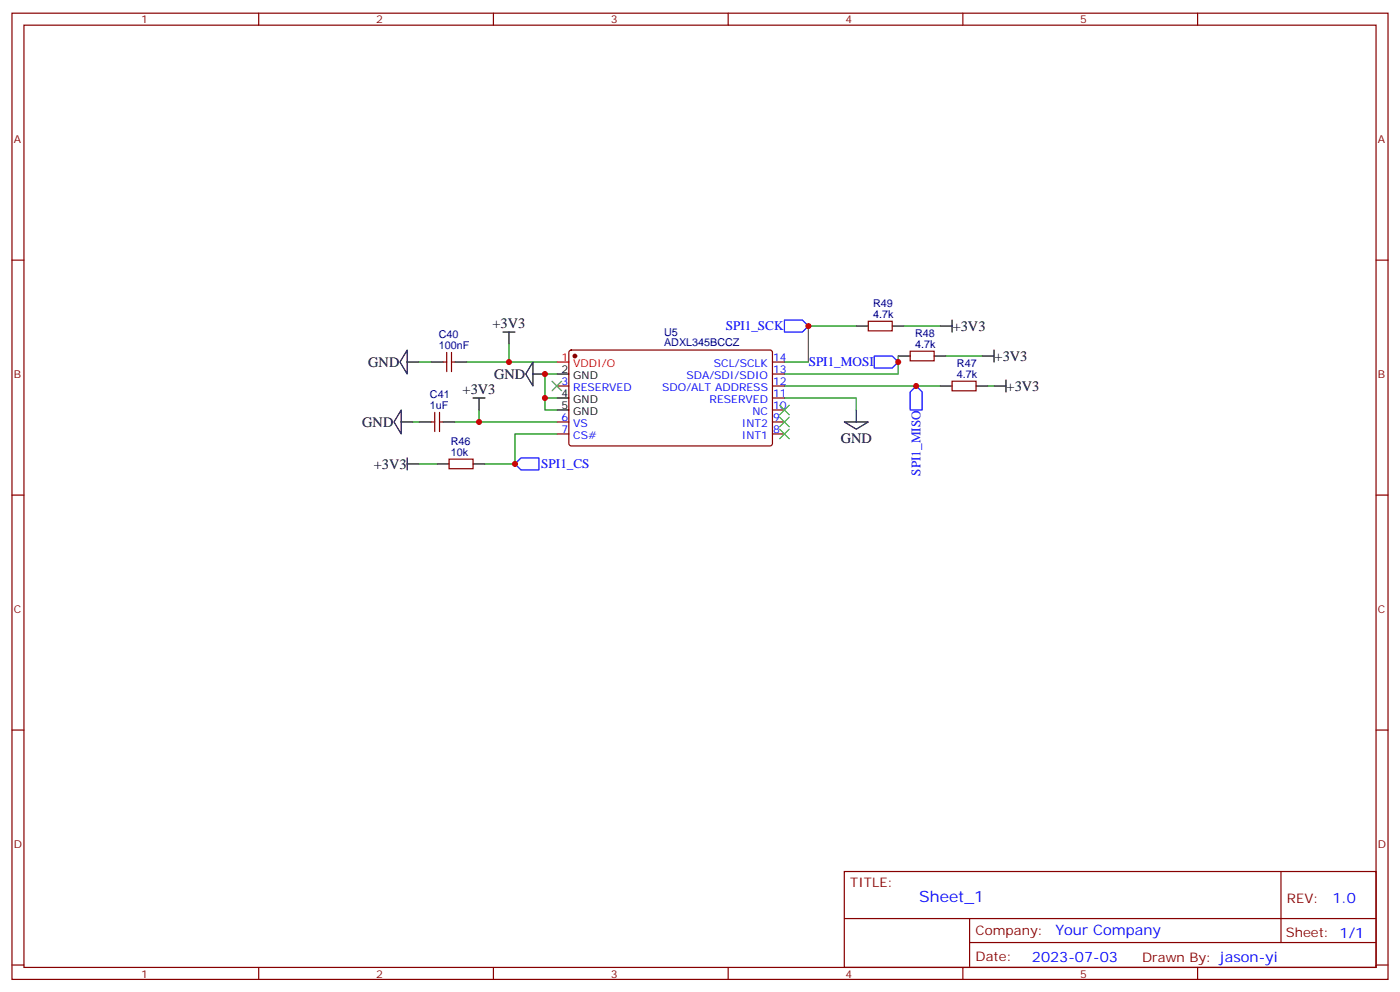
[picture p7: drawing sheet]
<svg xmlns="http://www.w3.org/2000/svg" width="412mm" height="292mm" viewBox="0 0 412 292" stroke-linecap="round" stroke-linejoin="round" font-family="sans-serif">
<g fill="none" stroke="#870000" stroke-width=".35">
<path d="M3.5 3.9h405.4v284.3h-405.4zM7.1 7.4h398.2v277.3h-398.2zM76.2 3.9v3.5M145.3 3.9v3.5M214.5 3.9v3.5M283.6 3.9v3.5M352.8 3.9v3.5M3.5 76.6h3.6M405.3 76.6h3.6M255.8 94.5h7v2.9h-7zM130.5 106.5h1.1M131.6 103.7v5.7"/>
<path d="M133 106.5h1.1M133 103.7v5.7M164 113.6h3.6M167.8 103.2l.5-.2 58.8 .1 .4 .6v27.1l-.7 .4h-58.8l-.4-.7v-26.8zM227.5 113.6h3.6M227.5 117.1h3.6M227.5 110.1h3.6M227.5 106.5h3.6M268.1 103.4h7.1v2.8h-7.1zM280.5 112.2h7v2.8h-7zM127 124.2h1.1M128.1 121.4v5.6"/>
<path d="M129.5 124.2h1M129.5 121.4v5.6M132.3 135.1h7v2.8h-7zM164 124.2h3.6M164 127.7h3.6M227.5 124.2h3.6M227.5 127.7h3.6M227.5 120.6h3.6M3.5 145.7h3.6M405.3 145.7h3.6M3.5 214.8h3.6M405.3 214.8h3.6"/>
<path d="M248.7 256.5h156.6v28.2h-156.6zM377.3 256.5v20.9M248.7 270.3h156.5M285.6 277.4h119.6M285.6 270.3v14.1M3.5 284h3.6M76.2 284.7v3.5M145.3 284.7v3.5M214.5 284.7v3.5M283.6 284.7v3.5M352.8 284.7v3.5M405.3 284h3.6"/>
</g>
<circle cx="169.3" cy="104.8" r=".53" fill="#870000" stroke="#870000" stroke-width=".35"/>
<path d="M164 106.5h3.6" fill="none" stroke="#f00" stroke-width=".35"/>
<g fill="none" stroke="#000" stroke-width=".35">
<path d="M148.2 97.7h3.5M149.9 97.7v3.5M252.2 96h3.6M262.8 96h3.5M276.9 96h3.6M280.5 94.2v3.5M119.9 103v7.1l-2.1-3.6zM119.9 106.5h3.6M127 106.5h3.5M134.1 106.5h3.5M139.3 117.1h3.6M141.1 117.1v3.5"/>
<path d="M157 106.5v7.1l-2.1-3.5zM157 110.1h3.5M164 110.1h3.6M164 117.1h3.6M264.6 104.8h3.5M275.2 104.8h3.5M276.9 113.6h3.6M287.5 113.6h3.5M289.3 104.8h3.5M292.8 113.6h3.5M292.8 103v3.5M296.3 111.8v3.6"/>
<path d="M118.2 120.6v7.1l-2.1-3.5zM118.2 124.2h3.5M119.9 136.5h3.6M119.9 134.8v3.5M123.5 124.2h3.5M128.8 136.5h3.5M130.5 124.2h3.6M139.3 136.5h3.6M164 120.6h3.6M248.7 124.2h7.1l-3.6 2.1zM252.2 120.6v3.6"/>
</g>
<g fill="none" stroke="#008700" stroke-width=".35">
<path d="M252.2 96h-14.1v10.5h-7M266.3 96h10.6M123.5 106.5h3.5M137.6 106.5h26.4M149.9 101.2v5.3M160.5 117.1h3.5M164 110.1h-3.5v10.5h3.5M231.1 117.1h21.1v3.5M231.1 113.6h45.8M264.6 104.8v5.3h-33.5M278.7 104.8h10.6M291 113.6h1.8"/>
<path d="M121.7 124.2h1.8M123.5 136.5h5.3M134.1 124.2h29.9M141.1 120.6v3.6M164 127.7h-12.3v8.8h-8.8"/>
</g>
<path d="M162.6 112.2l2.9 2.8M165.5 112.2l-2.9 2.8M229.7 119.2l2.8 2.9M232.5 119.2l-2.8 2.9M229.7 126.3l2.8 2.8M229.7 122.8l2.8 2.8M232.5 126.3l-2.8 2.8M232.5 122.8l-2.8 2.8" fill="none" stroke="#3c3" stroke-width=".35"/>
<path d="M231.1 94.2h5.3l1.7 1.8-1.7 1.7h-5.3zM257.5 104.8h5.3l1.8 1.7-1.8 1.8h-5.3zM269.9 113.6l1.7 1.8v5.2h-3.5v-5.2zM151.7 136.5l1.8-1.7h5.2v3.5h-5.2z" fill="none" stroke="#00f" stroke-width=".35"/>
<g fill="#c00">
<circle cx="149.9" cy="106.5" r=".88"/>
<circle cx="160.5" cy="110.1" r=".88"/>
<circle cx="160.5" cy="117.1" r=".88"/>
<circle cx="141.1" cy="124.2" r=".88"/>
<circle cx="151.7" cy="136.5" r=".88"/>
<circle cx="269.9" cy="113.6" r=".88"/>
<circle cx="264.6" cy="106.5" r=".88"/>
<circle cx="238.1" cy="96" r=".88"/>
</g>
<text font-size="4.6" fill="#00f" x="270.8" y="265.5">Sheet_1</text>
<g font-size="4.2">
<text x="145.1" y="96.7">+3V3</text>
<text x="280.6" y="97.4">+3V3</text>
<text x="108.5" y="108">GND</text>
<text x="293" y="106.2">+3V3</text>
<text x="145.5" y="111.5">GND</text>
<text x="136.3" y="116.1">+3V3</text>
<text x="296.5" y="115">+3V3</text>
<text x="106.7" y="125.6">GND</text>
<text x="247.6" y="130.3">GND</text>
<text x="110.1" y="138">+3V3</text>
</g>
<g font-size="4.2" fill="#00f">
<text x="392.5" y="265.7">1.0</text>
<text x="310.9" y="275.3">Your Company</text>
<text x="304" y="283.1">2023-07-03</text>
</g>
<g font-size="3.9" fill="#00f">
<text x="213.8" y="97.2">SPI1_SCK</text>
<text x="238.2" y="107.8">SPI1_MOSI</text>
<text x="159.5" y="137.8">SPI1_CS</text>
<text x="271.1" y="140" transform="rotate(-90 271.1 140)">SPI1_MISO</text>
</g>
<g font-size="3.9" fill="#800">
<text x="250.5" y="261.1">TITLE:</text>
<text x="379.1" y="265.7">REV:</text>
<text x="287.4" y="275.3">Company:</text>
<text x="378.7" y="275.9">Sheet: 1/1</text>
<text x="287.4" y="282.9">Date:</text>
<text x="336.4" y="283">Drawn By: jason-yi</text>
</g>
<g font-size="3.2" fill="#800">
<text x="41.6" y="6.9">1</text>
<text x="110.8" y="6.9">2</text>
<text x="179.9" y="6.9">3</text>
<text x="249.1" y="6.9">4</text>
<text x="318.2" y="6.9">5</text>
<text x="4.1" y="42">A</text>
<text x="405.9" y="42">A</text>
<text x="4.1" y="111.1">B</text>
<text x="405.9" y="111.1">B</text>
<text x="4.1" y="180.3">C</text>
<text x="405.9" y="180.3">C</text>
<text x="4.1" y="249.4">D</text>
<text x="405.9" y="249.4">D</text>
<text x="41.6" y="287.7">1</text>
<text x="110.8" y="287.7">2</text>
<text x="179.9" y="287.7">3</text>
<text x="249.1" y="287.7">4</text>
<text x="318.2" y="287.7">5</text>
</g>
<g font-size="3.2" fill="#000080">
<text x="257.2" y="93.5">4.7k</text>
<text x="257.2" y="90.3">R49</text>
<text x="129.3" y="99.4">C40</text>
<text x="195.6" y="101.8">ADXL345BCCZ</text>
<text x="195.6" y="98.9">U5</text>
<text x="269.5" y="99.1">R48</text>
<text x="129.3" y="102.7">100nF</text>
<text x="269.5" y="102.3">4.7k</text>
<text x="281.9" y="107.9">R47</text>
<text x="281.9" y="111.1">4.7k</text>
<text x="126.7" y="117.1">C41</text>
<text x="126.7" y="120.3">1uF</text>
<text x="132.8" y="130.9">R46</text>
<text x="132.8" y="134.1">10k</text>
</g>
<g font-size="3.2" fill="#f00">
<text x="165.4" y="106.2">1</text>
<text x="168.9" y="107.9">VDDI/O</text>
</g>
<g font-size="3.2" fill="#00f">
<text x="210.3" y="107.9">SCL/SCLK</text>
<text x="227.7" y="106.2">14</text>
<text x="165.4" y="113.2">3</text>
<text x="202.2" y="111.5">SDA/SDI/SDIO</text>
<text x="227.7" y="113.2">12</text>
<text x="227.7" y="109.7">13</text>
<text x="168.9" y="115">RESERVED</text>
<text x="195.1" y="115">SDO/ALT ADDRESS</text>
<text x="209" y="118.5">RESERVED</text>
<text x="227.7" y="116.8">11</text>
<text x="165.4" y="123.8">6</text>
<text x="168.9" y="125.6">VS</text>
<text x="218.6" y="125.6">INT2</text>
<text x="221.6" y="122.1">NC</text>
<text x="227.7" y="123.8">9</text>
<text x="227.7" y="120.3">10</text>
<text x="165.4" y="127.4">7</text>
<text x="168.9" y="129.1">CS#</text>
<text x="218.6" y="129.1">INT1</text>
<text x="227.7" y="127.4">8</text>
</g>
<g font-size="3.2">
<text x="165.4" y="109.7">2</text>
<text x="168.9" y="111.5">GND</text>
<text x="165.4" y="116.8">4</text>
<text x="168.9" y="118.5">GND</text>
<text x="165.4" y="120.3">5</text>
<text x="168.9" y="122.1">GND</text>
</g>
</svg>
